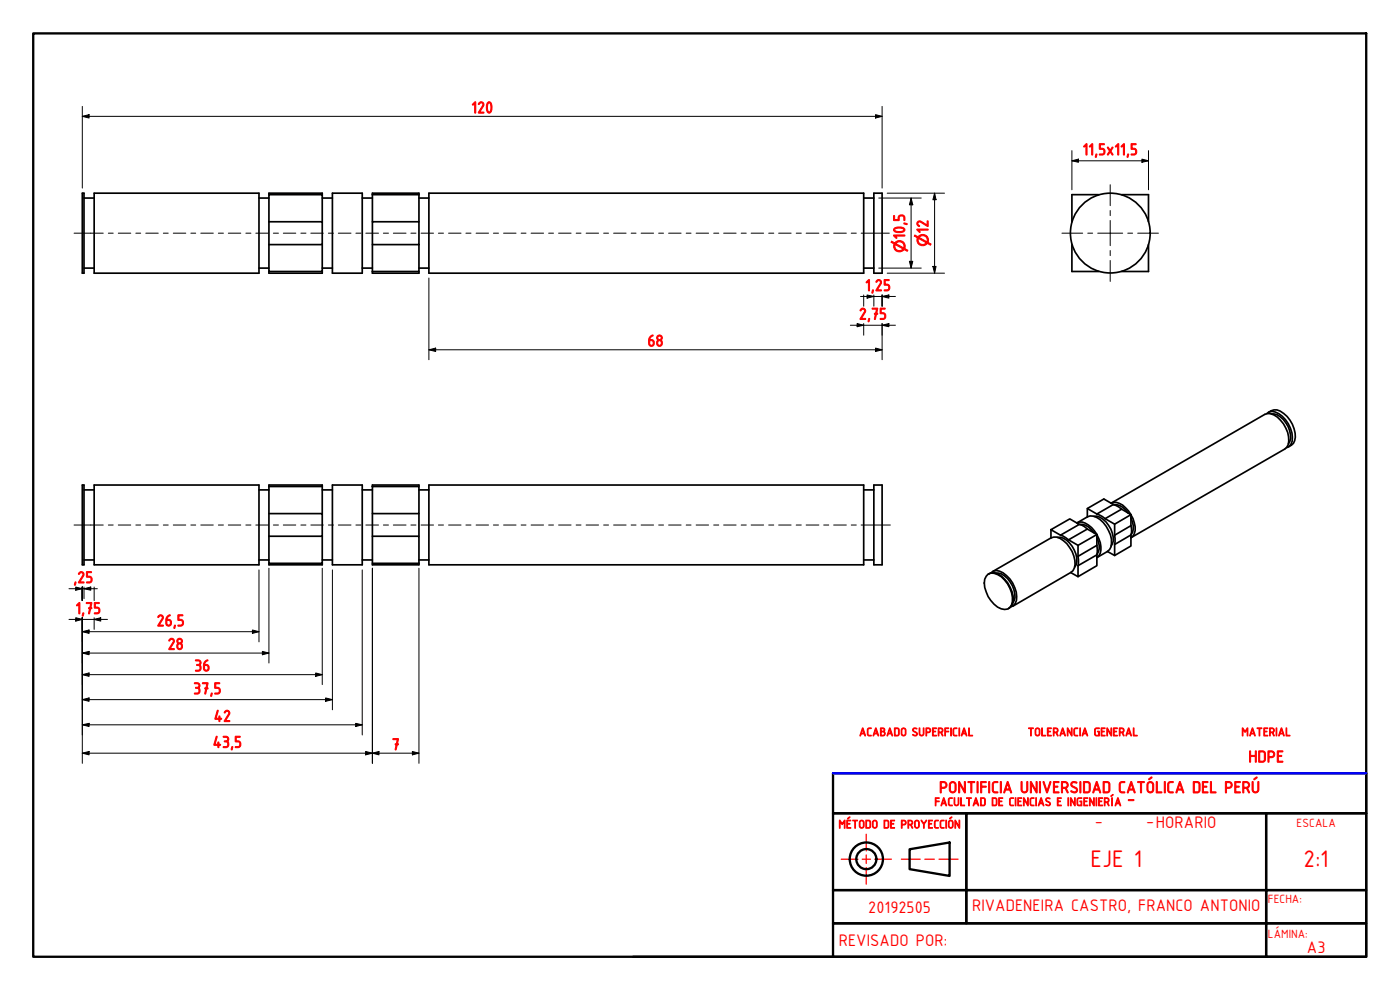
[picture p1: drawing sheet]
<svg xmlns="http://www.w3.org/2000/svg" width="420mm" height="297mm" viewBox="0 0 420 297" stroke-linecap="round" stroke-linejoin="round" font-family="sans-serif">
<!-- layer: Visible (ISO) -->
<g fill="none" stroke="#000" stroke-width=".51">
<path d="M24.7 58h.5v24h-.5zM25.2 59.4h3.1M28.3 58h49.4v24h-49.4zM77.7 59.4h3M80.7 58.4v-.4h16v.4M96.7 59.4h3.1M99.8 58h8.9v24h-8.9zM108.7 59.4h3.1M111.8 58.4h13.9M125.7 59.4h3M128.7 58h130.5v24h-130.5zM259.2 59.4h3.1"/>
<path d="M262.3 58h2.4v24h-2.4zM329.8 58.4h-8.1v8.1M336.6 58.4h8.1v8.1M80.7 66.5h16v6.9h-16M80.7 66.5v-8.1h16v8.1M80.7 73.4v8.1h16v-8.1M80.7 66.5v6.9M111.8 66.5h13.9v6.9h-13.9zM111.8 66.5v-8.5h13.9v8.5M111.8 73.4v8.6h13.9v-.5M125.7 73.4v8.1h-13.9M321.7 73.4v8.1h8.1"/>
<path d="M344.7 73.4v8.1h-8.1M25.2 80.4h3.1M77.7 80.4h3M80.7 81.5v.5h16v-.5M96.7 80.4h3.1M108.7 80.4h3.1M125.7 80.4h3M259.2 80.4h3.1M380.2 124.1a2.67 2.67 0 0 1 3.6 0 9 9 0 0 1 4 8.3l-.4 .9-.6 .7-.7 .4M380.6 123.7a3.3 3.3 0 0 1 4.7 .4 8.6 8.6 0 0 1 3.3 8.1l-.4 .8-1.5 1.1M381.5 124.2a5.7 5.7 0 0 1 5.1 3.8 5.3 5.3 0 0 1 .1 5.1M24.7 145.5h.5v24h-.5z"/>
<path d="M25.2 147h3.1M28.3 145.5h49.4v24h-49.4zM77.7 147h3M80.7 154.1h16v6.8h-16M80.7 145.5h16v.5h-16zM80.7 146v14.9M96.7 146v8.1M96.7 147h3.1M99.8 145.5h8.9v24h-8.9zM108.7 147h3.1M111.8 146h13.9v8.1h-13.9zM111.8 146v-.5h13.9v.5"/>
<path d="M111.8 154.1v6.8M125.7 154.1v6.8M125.7 147h3M128.7 145.5h130.5v24h-130.5zM259.2 147h3.1M262.3 145.5h2.4v24h-2.4zM315.4 158.9l5.7-3.2 2.8 1.6-5.6 3.3zM315.4 158.9v2.5M323.9 157.3l.8 .3 1.6 1.1M324 157.3a4.6 4.6 0 0 1 4.4 2.6M326.3 152.6l2.9 1.6M328.3 154.9a4.5 4.5 0 0 1 4.4 2.7 5.6 5.6 0 0 1 .7 6.3"/>
<path d="M329.2 154.2l2.5 1.4M334.1 151.4l2.5 1.4M334.1 151.4l-2.8-1.7-5 2.9v2.5M334.1 151.4l-4.9 2.8M334.3 151.4a4.5 4.5 0 0 1 4.3 2.6M334.5 157.3v3.3M336.6 152.8l2.8 1.6-4.9 2.9-2.8-1.7M336.6 152.8l-4.9 2.8M339.4 154.5a5.9 5.9 0 0 1 .6 6.3l-.6 .5 46.2-26.6a3.3 3.3 0 0 0 1.1-3.7 8.7 8.7 0 0 0-5.4-6.9h-.9l-.8 .2-46.2 26.7a3.6 3.6 0 0 1 4.4 1.4l1.6 2v3.3M339.4 155.4a5 5 0 0 1 .1 5M339.4 157.7l.2 1-.2 1.8M339.4 157.7l-4.9 2.9"/>
<path d="M25.2 168h3.1M77.7 168h3M80.7 160.9v8.1h16v-8.1M80.7 169v.5h16v-.5M96.7 168h3.1M108.7 168h3.1M111.8 169h13.9v.5h-13.9zM111.8 169v-8.1h13.9v8.1M125.7 168h3M259.2 168h3.1M296.5 172.3a4 4 0 0 1 5 1.7 8 8 0 0 1 2.1 7.5 2.23 2.23 0 0 1-3.1 1.2 8.7 8.7 0 0 1-5-8.9zM296.7 172.2a3.8 3.8 0 0 1 4.9 1.6 8.3 8.3 0 0 1 2.3 7.3l-.4 .8-.9 .7"/>
<path d="M297.4 171.9a2.67 2.67 0 0 1 3.7 0 9 9 0 0 1 4 8.2l-.4 1-.6 .6-.8 .4M298.8 171.9a5.7 5.7 0 0 1 5 3.9 5.5 5.5 0 0 1 .2 5.1M315.4 161.4a3.2 3.2 0 0 1 3.8 .8 8.6 8.6 0 0 1 3.3 8.2l-.5 .8-.6 .6-17.5 10.1M315.4 161.4l-17.5 10.1M317.4 161.2a5.5 5.5 0 0 1 5 3.8 5.1 5.1 0 0 1 .1 5.2M318.3 160.6l.7 .2 1.7 1.2M321.4 171.8l2.1 1.2M323.5 163.6l-2.8-1.6 5.6-3.3 2.9 1.7a6.2 6.2 0 0 1 .6 6.4l-.6 .5 3.2-1.8M323.5 166.9v2.8M329.2 160.3a6.5 6.5 0 0 0-5.3-3.7l-.7 .3 3.2-1.8a4 4 0 0 1 4.7 1.7 8.3 8.3 0 0 1 2.3 7.3l-.4 .8-.6 .6M329.2 161.3a4.9 4.9 0 0 1 0 5M329.2 163.6v2.9"/>
<path d="M329.2 163.6v-3.2l-5.7 3.2v3.3M329.2 166.5v3.2l-5.7 3.3v-3.3M329.2 163.6l-5.7 3.3M329.2 166.5l-5.7 3.2M334.5 160.6v2.8M334.5 163.4v3.3M339.4 160.5v3.3l-4.9 2.9-2.1-1.2M339.4 160.5l-4.9 2.9"/>
<circle cx="333.2" cy="69.9" r="12"/>
</g>
<!-- layer: Border (ISO) -->
<g fill="none" stroke="#000" stroke-width=".7">
<path d="M10 10h400v277.1h-400zM250 232h160v12h-160zM250 244h40v23.1h-40zM273 254.8l12-2v10l-12-2zM290 244h90v23.1h-90zM380 244h30v23.1h-30zM250 277h130v10.1h-130zM250 267.1h40v9.9h-40zM290 267.1h90v9.9h30v-9.9h-30v9.9h-90zM380 277h30v10.1h-30zM190 287.1h60"/>
<circle cx="260" cy="257.8" r="5"/>
<circle cx="260" cy="257.8" r="3"/>
</g>
<path d="M252.5 257.8h5M258.8 257.8h2.4M260 250.3v5M260 256.5v2.6M262.5 257.8h5M270.5 257.8h5.7M277.6 257.8h2.8M281.8 257.8h5.7M260 260.3v5" fill="none" stroke="#f00" stroke-width=".38"/>
<!-- layer: Dimension (ISO) -->
<g fill="none" stroke="#000" stroke-width=".3">
<path d="M24.7 34.9l2-.5v1zM24.7 31.9v24.5M24.7 34.9h240M262.8 34.4l1.9 .5-1.9 .5zM264.7 31.9v24.5M263.7 59.4h12.8M266.3 58h17.2M273.4 59.4l.5 2.1h-1zM273.4 59.4v21M280.5 58l.4 1.9h-.9zM280.5 58v24M321.7 48.2l2-.5v1z"/>
<path d="M321.7 48.2h23M321.7 45.2v11.7M342.7 47.7l2 .5-2 .5zM344.7 45.2v11.7M272.9 78.4h1l-.5 2zM280 79.9h.9l-.4 2.1zM128.7 83.4v24.5M255.2 97.6h13.5M257.2 97.1l2 .5-2 .4zM258.3 88.9h10.4M259.2 88.5v3.4M259.2 97.1v3.5"/>
<path d="M260.2 88.5l2.1 .4-2.1 .6zM262.3 88.5v3.4M263.7 80.4h12.8M264.7 88.9l2.1-.4v1zM264.7 97.6l2.1-.5v.9zM264.7 88.5v3.4M264.7 97.1v10.8M266.3 82h17.2M128.7 105l2-.6v1.1zM128.7 105h136M262.8 104.4l1.9 .6-1.9 .5zM20.7 176.6h8.5"/>
<path d="M22.7 176.1l2 .5-2 .5zM24.7 176.1v4.1M25.2 176.6l2-.5v1zM25.2 176.1v3.5M28.3 176.1v4.1M77.7 171v21.6M80.7 170.5v28.4M96.7 170.5v34.9M99.8 171v42M108.7 171v49.5M111.8 170.5v58.5M125.7 170.5v58.5"/>
<path d="M20.7 185.9h11.6M22.7 185.3l2 .6-2 .5zM24.7 189.5l2-.5v1zM24.7 195.9l2-.5v1.1zM24.7 185.3v43.7M24.7 189.5h53M24.7 195.9h56M28.3 185.9l1.9-.6v1.1zM28.3 185.3v3.5M75.8 189l1.9 .5-1.9 .5zM78.7 195.4l2 .5-2 .6zM24.7 202.4l2-.5v1z"/>
<path d="M24.7 209.9l2-.5v1zM24.7 217.5l2-.5v1zM24.7 202.4h72M24.7 209.9h75.1M24.7 217.5h84M94.7 201.9l2 .5-2 .5zM97.7 209.4l2.1 .5-2.1 .5zM106.7 217l2 .5-2 .5zM24.7 226l2-.5v1zM24.7 226h101M109.7 225.5l2.1 .5-2.1 .5zM111.8 226l1.9-.5v1z"/>
<path d="M123.8 225.5l1.9 .5-1.9 .5z"/>
</g>
<g fill="#000">
<path d="M24.7 34.9l2-.5v1z" fill-rule="evenodd"/>
<path d="M262.8 34.4l1.9 .5-1.9 .5z" fill-rule="evenodd"/>
<path d="M280.5 58l.4 1.9h-.9z" fill-rule="evenodd"/>
<path d="M321.7 48.2l2-.5v1z" fill-rule="evenodd"/>
<path d="M342.7 47.7l2 .5-2 .5z" fill-rule="evenodd"/>
<path d="M272.9 78.4h1l-.5 2z" fill-rule="evenodd"/>
<path d="M273.4 59.4l.5 2.1h-1z" fill-rule="evenodd"/>
<path d="M280 79.9h.9l-.4 2.1z" fill-rule="evenodd"/>
<path d="M257.2 97.1l2 .5-2 .4z" fill-rule="evenodd"/>
<path d="M260.2 88.5l2.1 .4-2.1 .6z" fill-rule="evenodd"/>
<path d="M264.7 88.9l2.1-.4v1z" fill-rule="evenodd"/>
<path d="M264.7 97.6l2.1-.5v.9z" fill-rule="evenodd"/>
<path d="M128.7 105l2-.6v1.1z" fill-rule="evenodd"/>
<path d="M262.8 104.4l1.9 .6-1.9 .5z" fill-rule="evenodd"/>
<path d="M22.7 176.1l2 .5-2 .5z" fill-rule="evenodd"/>
<path d="M25.2 176.6l2-.5v1z" fill-rule="evenodd"/>
<path d="M22.7 185.3l2 .6-2 .5z" fill-rule="evenodd"/>
<path d="M24.7 189.5l2-.5v1z" fill-rule="evenodd"/>
<path d="M24.7 195.9l2-.5v1.1z" fill-rule="evenodd"/>
<path d="M28.3 185.9l1.9-.6v1.1z" fill-rule="evenodd"/>
<path d="M75.8 189l1.9 .5-1.9 .5z" fill-rule="evenodd"/>
<path d="M78.7 195.4l2 .5-2 .6z" fill-rule="evenodd"/>
<path d="M24.7 202.4l2-.5v1z" fill-rule="evenodd"/>
<path d="M24.7 209.9l2-.5v1z" fill-rule="evenodd"/>
<path d="M24.7 217.5l2-.5v1z" fill-rule="evenodd"/>
<path d="M94.7 201.9l2 .5-2 .5z" fill-rule="evenodd"/>
<path d="M97.7 209.4l2.1 .5-2.1 .5z" fill-rule="evenodd"/>
<path d="M106.7 217l2 .5-2 .5z" fill-rule="evenodd"/>
<path d="M24.7 226l2-.5v1z" fill-rule="evenodd"/>
<path d="M109.7 225.5l2.1 .5-2.1 .5z" fill-rule="evenodd"/>
<path d="M111.8 226l1.9-.5v1z" fill-rule="evenodd"/>
<path d="M123.8 225.5l1.9 .5-1.9 .5z" fill-rule="evenodd"/>
</g>
<!-- layer: Centerline (ISO) -->
<g fill="none" stroke="#000" stroke-width=".3">
<path d="M22.2 70h8.8M32.5 70h1.5M35.5 70h3.7M40.8 70h1.4M43.8 70h3.7M49 70h1.5M52 70h3.8M57.3 70h1.4M60.3 70h3.7M65.5 70h1.6M68.5 70h3.8M73.8 70h1.5"/>
<path d="M76.8 70h3.7M82 70h1.6M85 70h3.8M90.3 70h1.5M93.3 70h3.7M98.6 70h1.5M101.5 70h3.8M106.8 70h1.5M109.8 70h3.8M115.1 70h1.5M118 70h3.9M123.3 70h1.5"/>
<path d="M126.4 70h3.7M131.6 70h1.5M134.6 70h3.8M139.8 70h1.6M142.9 70h3.7M148.1 70h1.5M151.1 70h3.8M156.4 70h1.5M159.4 70h3.7M164.7 70h1.4M167.6 70h3.8M172.9 70h1.5"/>
<path d="M175.9 70h3.7M181.2 70h1.4M184.1 70h3.8M189.4 70h1.5M192.4 70h3.8M197.7 70h1.4M200.7 70h3.7M205.9 70h1.5M208.9 70h3.8M214.2 70h1.5M217.2 70h3.7M222.4 70h1.6"/>
<path d="M225.4 70h3.8M230.7 70h1.5M233.7 70h3.7M239 70h1.5M241.9 70h3.8M247.2 70h1.5M250.2 70h3.8M255.5 70h1.5M258.4 70h8.5M22.2 157.5h8.8M32.5 157.5h1.5M35.5 157.5h3.7"/>
<path d="M40.8 157.5h1.4M43.8 157.5h3.7M49 157.5h1.5M52 157.5h3.8M57.3 157.5h1.4M60.3 157.5h3.7M65.5 157.5h1.6M68.5 157.5h3.8M73.8 157.5h1.5M76.8 157.5h3.7M82 157.5h1.6M85 157.5h3.8"/>
<path d="M90.3 157.5h1.5M93.3 157.5h3.7M98.6 157.5h1.5M101.5 157.5h3.8M106.8 157.5h1.5M109.8 157.5h3.8M115.1 157.5h1.5M118 157.5h3.9M123.3 157.5h1.5M126.4 157.5h3.7M131.6 157.5h1.5M134.6 157.5h3.8"/>
<path d="M139.8 157.5h1.6M142.9 157.5h3.7M148.1 157.5h1.5M151.1 157.5h3.8M156.4 157.5h1.5M159.4 157.5h3.7M164.7 157.5h1.4M167.6 157.5h3.8M172.9 157.5h1.5M175.9 157.5h3.7M181.2 157.5h1.4M184.1 157.5h3.8"/>
<path d="M189.4 157.5h1.5M192.4 157.5h3.8M197.7 157.5h1.4M200.7 157.5h3.7M205.9 157.5h1.5M208.9 157.5h3.8M214.2 157.5h1.5M217.2 157.5h3.7M222.4 157.5h1.6M225.4 157.5h3.8M230.7 157.5h1.5M233.7 157.5h3.7"/>
<path d="M239 157.5h1.5M241.9 157.5h3.8M247.2 157.5h1.5M250.2 157.5h3.8M255.5 157.5h1.5M258.4 157.5h8.8"/>
</g>
<!-- layer: Center Mark (ISO) -->
<path d="M333.2 55.4v6.3M318.7 70h6.2M326.5 70h1.4M329.4 70h7.5M333.2 63.2v1.5M333.2 66.2v7.5M333.2 75.2v1.5M333.2 78.2v6.2M338.5 70h1.4M341.4 70h6.3" fill="none" stroke="#000" stroke-width=".3"/>
<!-- layer: Border (ISO) -->
<path d="M250 232h160" fill="none" stroke="#00f" stroke-width=".7"/>
<g font-size="7.7" fill="#f00">
<text x="327.3" y="260.3">EJE 1</text>
<text x="391.2" y="260.3">2:1</text>
</g>
<g font-size="5.4" fill="#f00">
<text x="328.5" y="247.8">-</text>
<text x="344" y="247.8">-HORARIO</text>
<text x="260.5" y="273.8">20192505</text>
<text x="291.7" y="273.4">RIVADENEIRA CASTRO, FRANCO ANTONIO</text>
<text x="251.7" y="283.8">REVISADO POR:</text>
<text x="392.2" y="286.1">A3</text>
</g>
<g font-size="5.3" fill="#f00">
<text x="141.4" y="34">120</text>
<text x="324.9" y="46.5">11,5x11,5</text>
<text x="271.6" y="71.9" transform="rotate(-90 271.6 71.9)">10,5</text>
<text x="278.6" y="70.1" transform="rotate(-90 278.6 70.1)">12</text>
<text x="259.6" y="87.3">1,25</text>
<text x="257.7" y="95.9">2,75</text>
<text x="194.3" y="103.9">68</text>
<text x="22" y="174.9">,25</text>
<text x="22.6" y="184.2">1,75</text>
<text x="47" y="187.9">26,5</text>
<text x="50.3" y="194.9">28</text>
<text x="58.3" y="201.4">36</text>
<text x="58" y="208.3">37,5</text>
<text x="64.1" y="216.5">42</text>
<text x="63.8" y="224.3">43,5</text>
<text x="117.5" y="225">7</text>
<text x="374.6" y="228.7">HDPE</text>
<text x="281.8" y="237.9">PONTIFICIA UNIVERSIDAD CATÓLICA DEL PERÚ</text>
<text x="338.3" y="241.1">-</text>
</g>
<g font-size="4.5" fill="#f00">
<text x="271.6" y="75.8" transform="rotate(-90 271.6 75.8)">⌀</text>
<text x="278.6" y="74" transform="rotate(-90 278.6 74)">⌀</text>
</g>
<g font-size="3.9" fill="#f00">
<text x="389.1" y="248">ESCALA</text>
<text x="380.5" y="271.1">FECHA:</text>
<text x="380.5" y="281.5">LÁMINA:</text>
</g>
<g font-size="3.8" fill="#f00">
<text x="257.8" y="220.8">ACABADO SUPERFICIAL</text>
<text x="308.4" y="220.8">TOLERANCIA GENERAL</text>
<text x="372.6" y="220.8">MATERIAL</text>
<text x="280.4" y="241.8">FACULTAD DE CIENCIAS E INGENIERÍA</text>
<text x="251.7" y="248.5">MÉTODO DE PROYECCIÓN</text>
</g>
</svg>
